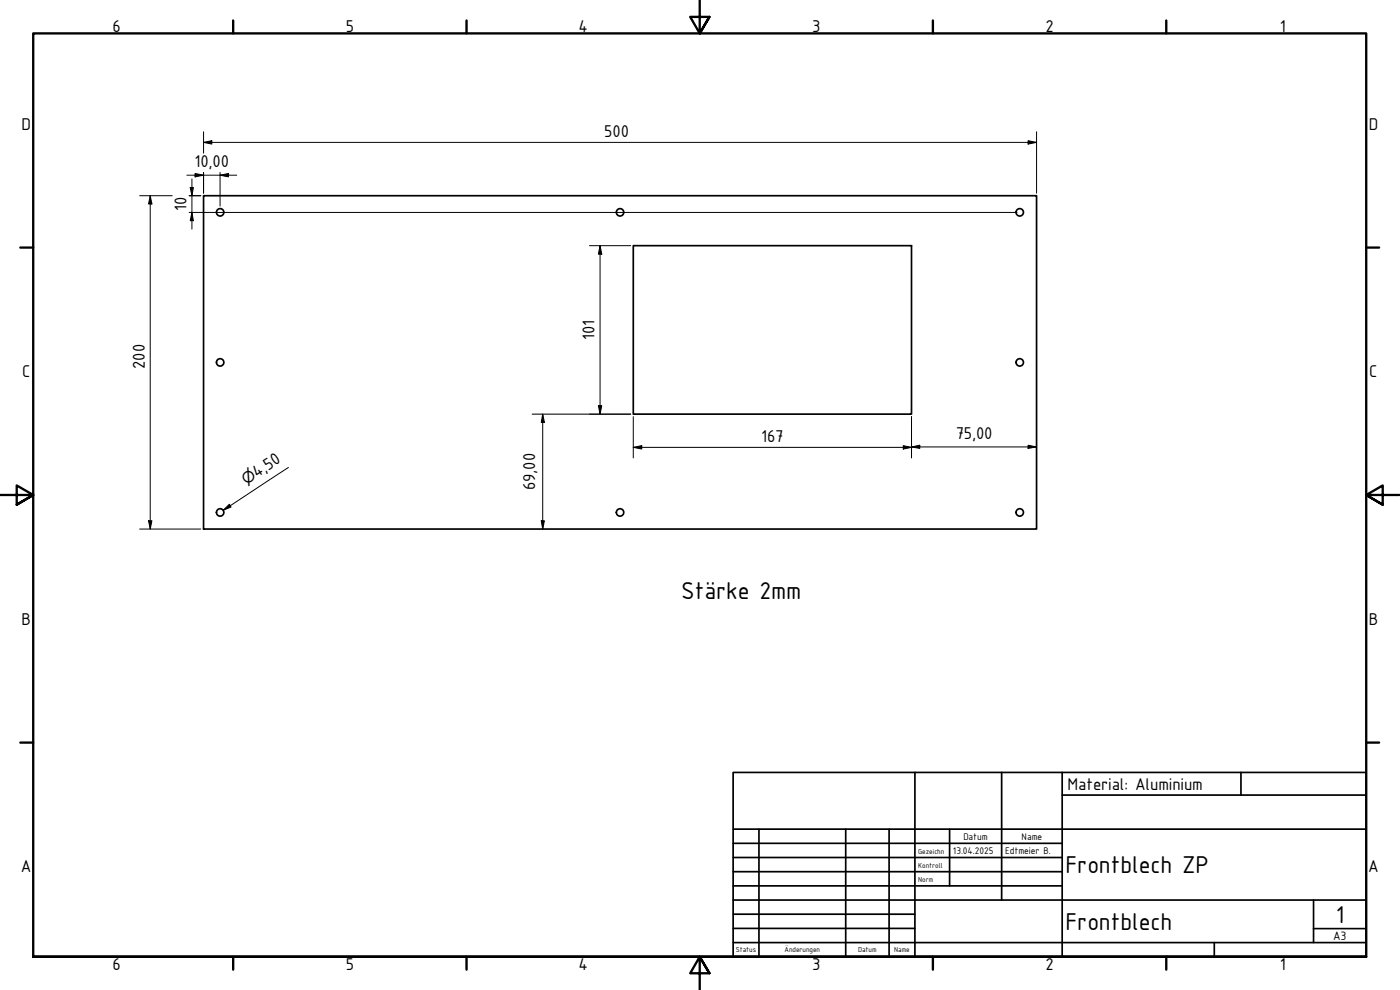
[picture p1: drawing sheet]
<svg xmlns="http://www.w3.org/2000/svg" width="420mm" height="297mm" viewBox="0 0 420 297" stroke-linecap="round" stroke-linejoin="round" font-family="sans-serif">
<!-- layer: Sichtbar (ISO) -->
<g fill="none" stroke="#000" stroke-width=".51">
<path d="M61.1 58.7h250v100h-250zM190.1 73.7h83.5v50.6h-83.5z"/>
<circle cx="66.1" cy="63.7" r="1.11"/>
<circle cx="186.1" cy="63.7" r="1.11"/>
<circle cx="306" cy="63.7" r="1.11"/>
<circle cx="66.1" cy="108.7" r="1.11"/>
<circle cx="306" cy="108.7" r="1.11"/>
<circle cx="66.1" cy="153.8" r="1.11"/>
<circle cx="186.1" cy="153.8" r="1.11"/>
<circle cx="306" cy="153.8" r="1.11"/>
</g>
<!-- layer: Rahmen (ISO) -->
<g fill="none" stroke="#000" stroke-width=".7">
<path d="M70 6.1v3.9M140 6.1v3.9M210 0v10l-2.9-4.9h5.8l-2.9 4.9 2.9-4.9M280 6.1v3.9M350 6.1v3.9M6.1 74.3h3.9M410 74.3h3.9M0 148.5h10l-5-2.8v5.7l5-2.9-5 2.9M420 148.5h-10l5-2.8v5.7l-5-2.9 5 2.9M6.1 222.8h3.9M410 222.8h3.9M10 287.1v-277.1h400v277.1h-400h400"/>
<path d="M70 287.1v3.8M140 287.1v3.8M212.9 292l-2.9-4.9 2.9 4.9h-5.8l2.9-4.9v9.9M280 287.1v3.8M350 287.1v3.8"/>
</g>
<!-- layer: Titel (ISO) -->
<g fill="none" stroke="#000" stroke-width=".51">
<path d="M220 231.8h190v55.3h-190zM274.6 231.8v55.3M300.6 231.8v38.3M318.8 238.6h91.2M318.8 231.8v55.3M372.4 231.8v6.8M220 253h98.8M220 257.3h98.8M220 248.8h190M227.8 248.8v38.3M253.8 248.8v38.3M266.8 248.8v38.3"/>
<path d="M285 248.8v17M220 261.5h98.8M220 265.8h98.8M220 270.1h190M220 274.3h54.6M220 278.6h54.6M394.2 278.6h15.8M394.2 270.1v12.7M220 282.8h190M364.4 282.8v4.3"/>
</g>
<g fill="none" stroke="#000" stroke-width=".3">
<path d="M61.1 39.5v6.5M311.1 39.5v18.5M41.9 58.7h9.8M45.1 58.7l.5 2.5h-1zM45.1 58.7v100M56.1 52.6h15M56.8 58.7h3.5M57.1 56.2h.9l-.4 2.5zM57.6 53.7v15.1M58.5 52.1l2.6 .5-2.6 .5zM61.1 42.7l2.5-.5v1zM61.1 42.7h250"/>
<path d="M61.1 51.7v6.3M66 52.6l2.6-.5v1zM66 51.7v10.1M308.5 42.2l2.6 .5-2.6 .5zM56.8 63.7h248.4M57.6 63.7l.4 2.5h-.9zM176.9 73.7h12.4M180.1 73.7l.5 2.5h-1zM180.1 73.7v50.6M159.7 124.3h29.6M162.9 124.3l.5 2.4h-1zM162.9 124.3v34.4"/>
<path d="M179.6 121.7h1l-.5 2.6zM190.1 134.2l2.5-.5v1zM190.1 134.2h83.5M190.1 125v12.4M271.1 133.7l2.5 .5-2.5 .5zM273.6 134.1l2.4-.5v.9zM273.6 125v12.4M273.6 134.1h37.5M308.5 133.6l2.6 .5-2.6 .4zM41.9 158.7h18.4M44.6 156.3h1l-.5 2.4zM67 153.1l1.8-1.8 .5 .8z"/>
<path d="M86.6 140.3l-19.6 12.8M162.4 156.3h1l-.5 2.4z"/>
</g>
<g fill="#000">
<path d="M57.1 56.2h.9l-.4 2.5z" fill-rule="evenodd"/>
<path d="M58.5 52.1l2.6 .5-2.6 .5z" fill-rule="evenodd"/>
<path d="M61.1 42.7l2.5-.5v1z" fill-rule="evenodd"/>
<path d="M66 52.6l2.6-.5v1z" fill-rule="evenodd"/>
<path d="M308.5 42.2l2.6 .5-2.6 .5z" fill-rule="evenodd"/>
<path d="M45.1 58.7l.5 2.5h-1z" fill-rule="evenodd"/>
<path d="M57.6 63.7l.4 2.5h-.9z" fill-rule="evenodd"/>
<path d="M180.1 73.7l.5 2.5h-1z" fill-rule="evenodd"/>
<path d="M162.9 124.3l.5 2.4h-1z" fill-rule="evenodd"/>
<path d="M179.6 121.7h1l-.5 2.6z" fill-rule="evenodd"/>
<path d="M190.1 134.2l2.5-.5v1z" fill-rule="evenodd"/>
<path d="M271.1 133.7l2.5 .5-2.5 .5z" fill-rule="evenodd"/>
<path d="M273.6 134.1l2.4-.5v.9z" fill-rule="evenodd"/>
<path d="M308.5 133.6l2.6 .5-2.6 .4z" fill-rule="evenodd"/>
<path d="M44.6 156.3h1l-.5 2.4z" fill-rule="evenodd"/>
<path d="M67 153.1l1.8-1.8 .5 .8z" fill-rule="evenodd"/>
<path d="M162.4 156.3h1l-.5 2.4z" fill-rule="evenodd"/>
</g>
<g font-size="7.9">
<text x="204.4" y="179.8">Stärke 2mm</text>
<text x="319.8" y="261.9">Frontblech ZP</text>
<text x="319.8" y="278.9">Frontblech</text>
<text x="400.9" y="276.8">1</text>
</g>
<g font-size="5.5">
<text x="33.8" y="9.6">6</text>
<text x="103.8" y="9.6">5</text>
<text x="173.6" y="9.6">4</text>
<text x="243.8" y="9.6">3</text>
<text x="313.8" y="9.6">2</text>
<text x="384.1" y="9.6">1</text>
<text x="6.5" y="38.9">D</text>
<text x="181.4" y="41.1">500</text>
<text x="410.8" y="38.9">D</text>
<text x="58.4" y="50.2">10,00</text>
<text x="55.9" y="63.4" transform="rotate(-90 55.9 63.4)">10</text>
<text x="178.4" y="102" transform="rotate(-90 178.4 102)">101</text>
<text x="6.6" y="113.1">C</text>
<text x="43.4" y="110.7" transform="rotate(-90 43.4 110.7)">200</text>
<text x="410.9" y="113.1">C</text>
<text x="286.8" y="131.7">75,00</text>
<text x="228.5" y="132.6">167</text>
<text x="77.1" y="143.5" transform="rotate(-33 77.1 143.5)">4,50</text>
<text x="160.6" y="147" transform="rotate(-90 160.6 147)">69,00</text>
<text x="6.5" y="187.4">B</text>
<text x="410.8" y="187.4">B</text>
<text x="320.4" y="237">Material: Aluminium</text>
<text x="6.3" y="261.7">A</text>
<text x="410.6" y="261.7">A</text>
<text x="33.8" y="290.9">6</text>
<text x="103.8" y="290.9">5</text>
<text x="173.6" y="290.9">4</text>
<text x="243.8" y="290.9">3</text>
<text x="313.8" y="290.9">2</text>
<text x="384.1" y="290.9">1</text>
</g>
<text font-size="4.6" x="73.9" y="145.7" transform="rotate(-33 73.9 145.7)">⌀</text>
<text font-size="3.9" x="400.1" y="282">A3</text>
<g font-size="3.1">
<text x="286" y="256.3">13.04.2025</text>
<text x="289.1" y="252">Datum</text>
<text x="301.6" y="256.3">Edtmeier B.</text>
<text x="306.6" y="252">Name</text>
</g>
<g font-size="2.3">
<text x="275.6" y="256.3">Gezeichn</text>
<text x="275.6" y="260.5">Kontroll</text>
<text x="275.6" y="264.8">Norm</text>
<text x="220.9" y="285.7">Status</text>
<text x="235.5" y="285.7">Änderungen</text>
<text x="257.6" y="285.7">Datum</text>
<text x="268.4" y="285.7">Name</text>
</g>
</svg>
